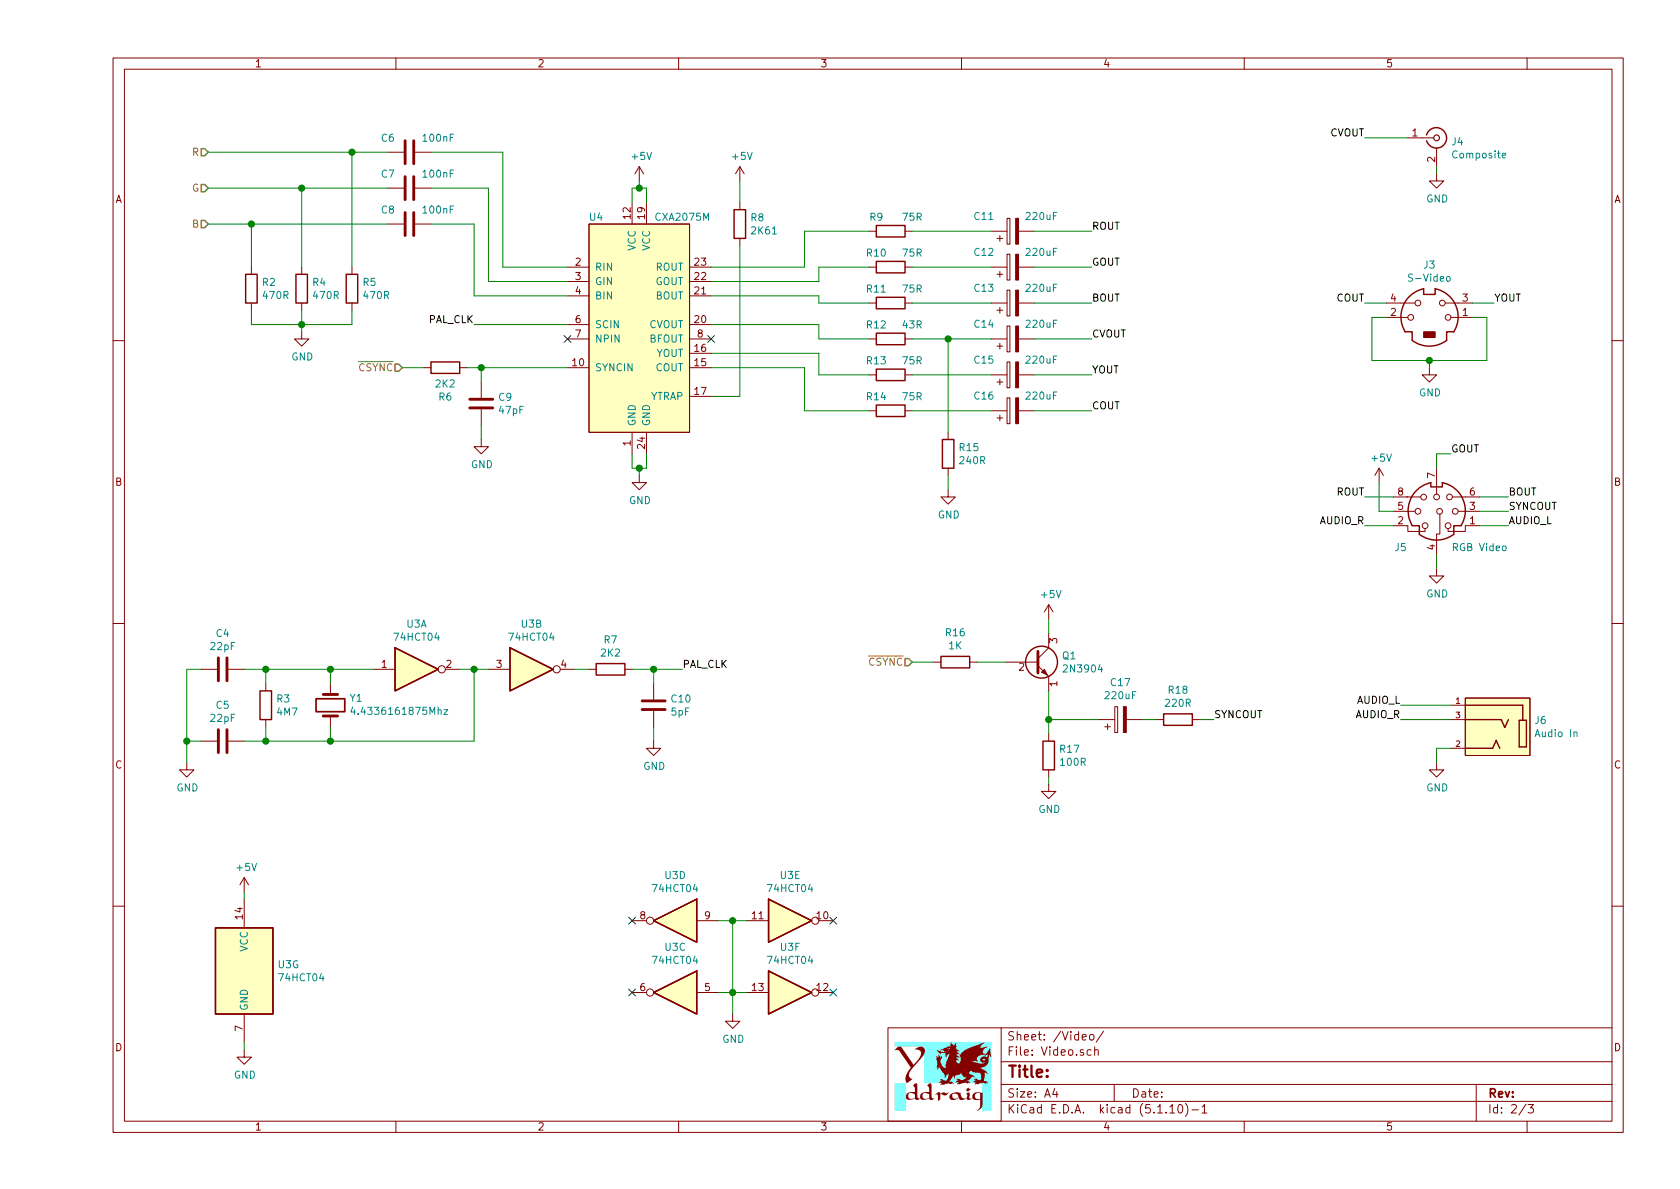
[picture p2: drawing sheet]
EESchema Schematic File Version 4
EELAYER 30 0
EELAYER END
$Descr A4 11693 8268
encoding utf-8
Sheet 2 3
Title ""
Date ""
Rev ""
Comp ""
Comment1 ""
Comment2 ""
Comment3 ""
Comment4 ""
$EndDescr
$Comp
L Ddraig:CXA2075M U4
U 1 1
P 4450 2300
F 0 "U4" H 4150 3100 50  0000 C CNN
F 1 "CXA2075M" H 4750 3100 50  0000 C CNN
F 2 "Package_SO:SOP-24_7.5x15.4mm_P1.27mm" H 4450 2300 50  0001 C CNN
F 3 "" H 4450 2300 50  0001 C CNN
	1    4450 2300
	1    0    0    -1  
$EndComp
$Comp
L power:+5V #PWR022
U 1 1
P 4450 1250
F 0 "#PWR022" H 4450 1100 50  0001 C CNN
F 1 "+5V" H 4465 1423 50  0000 C CNN
F 2 "" H 4450 1250 50  0001 C CNN
F 3 "" H 4450 1250 50  0001 C CNN
	1    4450 1250
	1    0    0    -1  
$EndComp
$Comp
L power:GND #PWR023
U 1 1
P 4450 3300
F 0 "#PWR023" H 4450 3050 50  0001 C CNN
F 1 "GND" H 4455 3127 50  0000 C CNN
F 2 "" H 4450 3300 50  0001 C CNN
F 3 "" H 4450 3300 50  0001 C CNN
	1    4450 3300
	1    0    0    -1  
$EndComp
Wire Wire Line
	4400 1400 4400 1300
Wire Wire Line
	4400 1300 4450 1300
Wire Wire Line
	4500 1300 4500 1400
Wire Wire Line
	4450 1250 4450 1300
Connection ~ 4450 1300
Wire Wire Line
	4450 1300 4500 1300
Wire Wire Line
	4400 3150 4400 3250
Wire Wire Line
	4400 3250 4450 3250
Wire Wire Line
	4500 3250 4500 3150
Wire Wire Line
	4450 3300 4450 3250
Connection ~ 4450 3250
Wire Wire Line
	4450 3250 4500 3250
Text HLabel 1450 1050 0    50   Input ~ 0
R
Text HLabel 1450 1300 0    50   Input ~ 0
G
Text HLabel 1450 1550 0    50   Input ~ 0
B
Text HLabel 2800 2550 0    50   Input ~ 0
~CSYNC
$Comp
L Connector:Mini-DIN-8 J5
U 1 1
P 10000 3550
F 0 "J5" H 9750 3300 50  0000 C CNN
F 1 "RGB Video" H 10300 3300 50  0000 C CNN
F 2 "Ddraig:MINI-DIN-8-TE_57492681" V 9990 3540 50  0001 C CNN
F 3 "http://service.powerdynamics.com/ec/Catalog17/Section%2011.pdf" V 9990 3540 50  0001 C CNN
	1    10000 3550
	1    0    0    -1  
$EndComp
Text Label 10500 3650 0    50   ~ 0
AUDIO_L
Text Label 9500 3650 2    50   ~ 0
AUDIO_R
$Comp
L power:+5V #PWR030
U 1 1
P 9600 3350
F 0 "#PWR030" H 9600 3200 50  0001 C CNN
F 1 "+5V" H 9615 3523 50  0000 C CNN
F 2 "" H 9600 3350 50  0001 C CNN
F 3 "" H 9600 3350 50  0001 C CNN
	1    9600 3350
	1    0    0    -1  
$EndComp
Text Label 10500 3550 0    50   ~ 0
SYNCOUT
Text Label 10500 3450 0    50   ~ 0
BOUT
Text Label 9500 3450 2    50   ~ 0
ROUT
Text Label 10100 3150 0    50   ~ 0
GOUT
Wire Wire Line
	10300 3650 10500 3650
Wire Wire Line
	10500 3550 10300 3550
Wire Wire Line
	10300 3450 10500 3450
Wire Wire Line
	10100 3150 10000 3150
Wire Wire Line
	10000 3150 10000 3250
Wire Wire Line
	9700 3650 9500 3650
Wire Wire Line
	9700 3550 9600 3550
Wire Wire Line
	9600 3550 9600 3350
Wire Wire Line
	9700 3450 9500 3450
Wire Wire Line
	10000 3850 10000 3950
$Comp
L Device:R R8
U 1 1
P 5150 1550
F 0 "R8" H 5220 1596 50  0000 L CNN
F 1 "2K61" H 5220 1505 50  0000 L CNN
F 2 "Resistor_THT:R_Axial_DIN0207_L6.3mm_D2.5mm_P10.16mm_Horizontal" V 5080 1550 50  0001 C CNN
F 3 "~" H 5150 1550 50  0001 C CNN
	1    5150 1550
	1    0    0    -1  
$EndComp
$Comp
L Device:R R9
U 1 1
P 6200 1600
F 0 "R9" V 6100 1500 50  0000 C CNN
F 1 "75R" V 6100 1750 50  0000 C CNN
F 2 "Resistor_THT:R_Axial_DIN0207_L6.3mm_D2.5mm_P10.16mm_Horizontal" V 6130 1600 50  0001 C CNN
F 3 "~" H 6200 1600 50  0001 C CNN
	1    6200 1600
	0    1    1    0   
$EndComp
$Comp
L Device:R R10
U 1 1
P 6200 1850
F 0 "R10" V 6100 1750 50  0000 C CNN
F 1 "75R" V 6100 2000 50  0000 C CNN
F 2 "Resistor_THT:R_Axial_DIN0207_L6.3mm_D2.5mm_P10.16mm_Horizontal" V 6130 1850 50  0001 C CNN
F 3 "~" H 6200 1850 50  0001 C CNN
	1    6200 1850
	0    1    1    0   
$EndComp
$Comp
L Device:R R11
U 1 1
P 6200 2100
F 0 "R11" V 6100 2000 50  0000 C CNN
F 1 "75R" V 6100 2250 50  0000 C CNN
F 2 "Resistor_THT:R_Axial_DIN0207_L6.3mm_D2.5mm_P10.16mm_Horizontal" V 6130 2100 50  0001 C CNN
F 3 "~" H 6200 2100 50  0001 C CNN
	1    6200 2100
	0    1    1    0   
$EndComp
$Comp
L Device:R R12
U 1 1
P 6200 2350
F 0 "R12" V 6100 2250 50  0000 C CNN
F 1 "43R" V 6100 2500 50  0000 C CNN
F 2 "Resistor_THT:R_Axial_DIN0207_L6.3mm_D2.5mm_P10.16mm_Horizontal" V 6130 2350 50  0001 C CNN
F 3 "~" H 6200 2350 50  0001 C CNN
	1    6200 2350
	0    1    1    0   
$EndComp
$Comp
L Device:R R13
U 1 1
P 6200 2600
F 0 "R13" V 6100 2500 50  0000 C CNN
F 1 "75R" V 6100 2750 50  0000 C CNN
F 2 "Resistor_THT:R_Axial_DIN0207_L6.3mm_D2.5mm_P10.16mm_Horizontal" V 6130 2600 50  0001 C CNN
F 3 "~" H 6200 2600 50  0001 C CNN
	1    6200 2600
	0    1    1    0   
$EndComp
$Comp
L Device:R R14
U 1 1
P 6200 2850
F 0 "R14" V 6100 2750 50  0000 C CNN
F 1 "75R" V 6100 3000 50  0000 C CNN
F 2 "Resistor_THT:R_Axial_DIN0207_L6.3mm_D2.5mm_P10.16mm_Horizontal" V 6130 2850 50  0001 C CNN
F 3 "~" H 6200 2850 50  0001 C CNN
	1    6200 2850
	0    1    1    0   
$EndComp
$Comp
L Device:CP C11
U 1 1
P 7050 1600
F 0 "C11" V 7150 1800 50  0000 C CNN
F 1 "220uF" V 7150 1400 50  0000 C CNN
F 2 "Capacitor_THT:CP_Radial_D5.0mm_P2.50mm" H 7088 1450 50  0001 C CNN
F 3 "~" H 7050 1600 50  0001 C CNN
	1    7050 1600
	0    -1   -1   0   
$EndComp
$Comp
L Device:CP C12
U 1 1
P 7050 1850
F 0 "C12" V 7150 2050 50  0000 C CNN
F 1 "220uF" V 7150 1650 50  0000 C CNN
F 2 "Capacitor_THT:CP_Radial_D5.0mm_P2.50mm" H 7088 1700 50  0001 C CNN
F 3 "~" H 7050 1850 50  0001 C CNN
	1    7050 1850
	0    -1   -1   0   
$EndComp
$Comp
L Device:CP C13
U 1 1
P 7050 2100
F 0 "C13" V 7150 2300 50  0000 C CNN
F 1 "220uF" V 7150 1900 50  0000 C CNN
F 2 "Capacitor_THT:CP_Radial_D5.0mm_P2.50mm" H 7088 1950 50  0001 C CNN
F 3 "~" H 7050 2100 50  0001 C CNN
	1    7050 2100
	0    -1   -1   0   
$EndComp
$Comp
L Device:CP C14
U 1 1
P 7050 2350
F 0 "C14" V 7150 2550 50  0000 C CNN
F 1 "220uF" V 7150 2150 50  0000 C CNN
F 2 "Capacitor_THT:CP_Radial_D5.0mm_P2.50mm" H 7088 2200 50  0001 C CNN
F 3 "~" H 7050 2350 50  0001 C CNN
	1    7050 2350
	0    -1   -1   0   
$EndComp
$Comp
L Device:CP C15
U 1 1
P 7050 2600
F 0 "C15" V 7150 2800 50  0000 C CNN
F 1 "220uF" V 7150 2400 50  0000 C CNN
F 2 "Capacitor_THT:CP_Radial_D5.0mm_P2.50mm" H 7088 2450 50  0001 C CNN
F 3 "~" H 7050 2600 50  0001 C CNN
	1    7050 2600
	0    -1   -1   0   
$EndComp
$Comp
L Device:CP C16
U 1 1
P 7050 2850
F 0 "C16" V 7150 3050 50  0000 C CNN
F 1 "220uF" V 7150 2650 50  0000 C CNN
F 2 "Capacitor_THT:CP_Radial_D5.0mm_P2.50mm" H 7088 2700 50  0001 C CNN
F 3 "~" H 7050 2850 50  0001 C CNN
	1    7050 2850
	0    -1   -1   0   
$EndComp
Wire Wire Line
	6900 1600 6350 1600
Wire Wire Line
	6900 1850 6350 1850
Wire Wire Line
	6350 2100 6900 2100
Wire Wire Line
	6900 2350 6600 2350
Wire Wire Line
	6350 2600 6900 2600
Wire Wire Line
	6900 2850 6350 2850
Wire Wire Line
	4950 1850 5600 1850
Wire Wire Line
	5600 1600 6050 1600
Wire Wire Line
	5600 1600 5600 1850
Wire Wire Line
	4950 1950 5700 1950
Wire Wire Line
	5700 1950 5700 1850
Wire Wire Line
	5700 1850 6050 1850
Wire Wire Line
	4950 2050 5700 2050
Wire Wire Line
	5700 2050 5700 2100
Wire Wire Line
	5700 2100 6050 2100
Wire Wire Line
	4950 2250 5700 2250
Wire Wire Line
	5700 2250 5700 2350
Wire Wire Line
	5700 2350 6050 2350
Wire Wire Line
	4950 2450 5700 2450
Wire Wire Line
	5700 2450 5700 2600
Wire Wire Line
	5700 2600 6050 2600
Wire Wire Line
	4950 2550 5600 2550
Wire Wire Line
	5600 2550 5600 2850
Wire Wire Line
	5600 2850 6050 2850
$Comp
L power:+5V #PWR025
U 1 1
P 5150 1250
F 0 "#PWR025" H 5150 1100 50  0001 C CNN
F 1 "+5V" H 5165 1423 50  0000 C CNN
F 2 "" H 5150 1250 50  0001 C CNN
F 3 "" H 5150 1250 50  0001 C CNN
	1    5150 1250
	1    0    0    -1  
$EndComp
Wire Wire Line
	4950 2750 5150 2750
Wire Wire Line
	5150 2750 5150 1700
Wire Wire Line
	5150 1400 5150 1250
Text Label 7600 1600 0    50   ~ 0
ROUT
Text Label 7600 1850 0    50   ~ 0
GOUT
Text Label 7600 2100 0    50   ~ 0
BOUT
Text Label 7600 2350 0    50   ~ 0
CVOUT
Text Label 7600 2600 0    50   ~ 0
YOUT
Text Label 7600 2850 0    50   ~ 0
COUT
Wire Wire Line
	7600 2850 7200 2850
Wire Wire Line
	7200 2600 7600 2600
Wire Wire Line
	7600 2350 7200 2350
Wire Wire Line
	7200 2100 7600 2100
Wire Wire Line
	7600 1850 7200 1850
Wire Wire Line
	7200 1600 7600 1600
$Comp
L Device:R R15
U 1 1
P 6600 3150
F 0 "R15" H 6670 3196 50  0000 L CNN
F 1 "240R" H 6670 3105 50  0000 L CNN
F 2 "Resistor_THT:R_Axial_DIN0207_L6.3mm_D2.5mm_P10.16mm_Horizontal" V 6530 3150 50  0001 C CNN
F 3 "~" H 6600 3150 50  0001 C CNN
	1    6600 3150
	1    0    0    -1  
$EndComp
$Comp
L power:GND #PWR027
U 1 1
P 6600 3400
F 0 "#PWR027" H 6600 3150 50  0001 C CNN
F 1 "GND" H 6605 3227 50  0000 C CNN
F 2 "" H 6600 3400 50  0001 C CNN
F 3 "" H 6600 3400 50  0001 C CNN
	1    6600 3400
	1    0    0    -1  
$EndComp
Wire Wire Line
	6600 3400 6600 3300
Wire Wire Line
	6600 3000 6600 2350
Connection ~ 6600 2350
Wire Wire Line
	6600 2350 6350 2350
$Comp
L Device:R R6
U 1 1
P 3100 2550
F 0 "R6" V 2893 2550 50  0000 C CNN
F 1 "2K2" V 2984 2550 50  0000 C CNN
F 2 "Resistor_THT:R_Axial_DIN0207_L6.3mm_D2.5mm_P10.16mm_Horizontal" V 3030 2550 50  0001 C CNN
F 3 "~" H 3100 2550 50  0001 C CNN
	1    3100 2550
	0    -1   -1   0   
$EndComp
$Comp
L Device:C C9
U 1 1
P 3350 2800
F 0 "C9" H 3465 2846 50  0000 L CNN
F 1 "47pF" H 3465 2755 50  0000 L CNN
F 2 "Capacitor_THT:C_Disc_D5.0mm_W2.5mm_P2.50mm" H 3388 2650 50  0001 C CNN
F 3 "~" H 3350 2800 50  0001 C CNN
	1    3350 2800
	1    0    0    -1  
$EndComp
Wire Wire Line
	2800 2550 2950 2550
Wire Wire Line
	3250 2550 3350 2550
Wire Wire Line
	3350 2650 3350 2550
Connection ~ 3350 2550
Wire Wire Line
	3350 2550 3950 2550
$Comp
L power:GND #PWR021
U 1 1
P 3350 3050
F 0 "#PWR021" H 3350 2800 50  0001 C CNN
F 1 "GND" H 3355 2877 50  0000 C CNN
F 2 "" H 3350 3050 50  0001 C CNN
F 3 "" H 3350 3050 50  0001 C CNN
	1    3350 3050
	1    0    0    -1  
$EndComp
Wire Wire Line
	3350 3050 3350 2950
$Comp
L Device:C C4
U 1 1
P 1550 4650
F 0 "C4" V 1298 4650 50  0000 C CNN
F 1 "22pF" V 1389 4650 50  0000 C CNN
F 2 "Capacitor_THT:C_Disc_D5.0mm_W2.5mm_P2.50mm" H 1588 4500 50  0001 C CNN
F 3 "~" H 1550 4650 50  0001 C CNN
	1    1550 4650
	0    1    1    0   
$EndComp
$Comp
L Device:C C5
U 1 1
P 1550 5150
F 0 "C5" V 1298 5150 50  0000 C CNN
F 1 "22pF" V 1389 5150 50  0000 C CNN
F 2 "Capacitor_THT:C_Disc_D5.0mm_W2.5mm_P2.50mm" H 1588 5000 50  0001 C CNN
F 3 "~" H 1550 5150 50  0001 C CNN
	1    1550 5150
	0    1    1    0   
$EndComp
$Comp
L Device:R R3
U 1 1
P 1850 4900
F 0 "R3" H 1920 4946 50  0000 L CNN
F 1 "4M7" H 1920 4855 50  0000 L CNN
F 2 "Resistor_THT:R_Axial_DIN0207_L6.3mm_D2.5mm_P10.16mm_Horizontal" V 1780 4900 50  0001 C CNN
F 3 "~" H 1850 4900 50  0001 C CNN
	1    1850 4900
	1    0    0    -1  
$EndComp
$Comp
L Device:R R7
U 1 1
P 4250 4650
F 0 "R7" V 4043 4650 50  0000 C CNN
F 1 "2K2" V 4134 4650 50  0000 C CNN
F 2 "Resistor_THT:R_Axial_DIN0207_L6.3mm_D2.5mm_P10.16mm_Horizontal" V 4180 4650 50  0001 C CNN
F 3 "~" H 4250 4650 50  0001 C CNN
	1    4250 4650
	0    1    1    0   
$EndComp
$Comp
L Device:Crystal Y1
U 1 1
P 2300 4900
F 0 "Y1" V 2346 4769 50  0000 R CNN
F 1 "4.4336161875Mhz" V 2255 4769 50  0000 R CNN
F 2 "Crystal:Crystal_HC50_Vertical" H 2300 4900 50  0001 C CNN
F 3 "~" H 2300 4900 50  0001 C CNN
	1    2300 4900
	0    -1   -1   0   
$EndComp
$Comp
L Device:C C10
U 1 1
P 4550 4900
F 0 "C10" H 4665 4946 50  0000 L CNN
F 1 "5pF" H 4665 4855 50  0000 L CNN
F 2 "Capacitor_THT:C_Disc_D5.0mm_W2.5mm_P2.50mm" H 4588 4750 50  0001 C CNN
F 3 "~" H 4550 4900 50  0001 C CNN
	1    4550 4900
	1    0    0    -1  
$EndComp
$Comp
L 74xx:74HCT04 U3
U 1 1
P 2900 4650
F 0 "U3" H 2900 4967 50  0000 C CNN
F 1 "74HCT04" H 2900 4876 50  0000 C CNN
F 2 "Package_DIP:DIP-14_W7.62mm_Socket" H 2900 4650 50  0001 C CNN
F 3 "https://assets.nexperia.com/documents/data-sheet/74HC_HCT04.pdf" H 2900 4650 50  0001 C CNN
	1    2900 4650
	1    0    0    -1  
$EndComp
$Comp
L 74xx:74HCT04 U3
U 2 1
P 3700 4650
F 0 "U3" H 3700 4967 50  0000 C CNN
F 1 "74HCT04" H 3700 4876 50  0000 C CNN
F 2 "Package_DIP:DIP-14_W7.62mm_Socket" H 3700 4650 50  0001 C CNN
F 3 "https://assets.nexperia.com/documents/data-sheet/74HC_HCT04.pdf" H 3700 4650 50  0001 C CNN
	2    3700 4650
	1    0    0    -1  
$EndComp
$Comp
L 74xx:74HCT04 U3
U 3 1
P 4700 6900
F 0 "U3" H 4700 7217 50  0000 C CNN
F 1 "74HCT04" H 4700 7126 50  0000 C CNN
F 2 "Package_DIP:DIP-14_W7.62mm_Socket" H 4700 6900 50  0001 C CNN
F 3 "https://assets.nexperia.com/documents/data-sheet/74HC_HCT04.pdf" H 4700 6900 50  0001 C CNN
	3    4700 6900
	-1   0    0    -1  
$EndComp
$Comp
L 74xx:74HCT04 U3
U 4 1
P 4700 6400
F 0 "U3" H 4700 6717 50  0000 C CNN
F 1 "74HCT04" H 4700 6626 50  0000 C CNN
F 2 "Package_DIP:DIP-14_W7.62mm_Socket" H 4700 6400 50  0001 C CNN
F 3 "https://assets.nexperia.com/documents/data-sheet/74HC_HCT04.pdf" H 4700 6400 50  0001 C CNN
	4    4700 6400
	-1   0    0    -1  
$EndComp
$Comp
L 74xx:74HCT04 U3
U 5 1
P 5500 6400
F 0 "U3" H 5500 6717 50  0000 C CNN
F 1 "74HCT04" H 5500 6626 50  0000 C CNN
F 2 "Package_DIP:DIP-14_W7.62mm_Socket" H 5500 6400 50  0001 C CNN
F 3 "https://assets.nexperia.com/documents/data-sheet/74HC_HCT04.pdf" H 5500 6400 50  0001 C CNN
	5    5500 6400
	1    0    0    -1  
$EndComp
$Comp
L 74xx:74HCT04 U3
U 6 1
P 5500 6900
F 0 "U3" H 5500 7217 50  0000 C CNN
F 1 "74HCT04" H 5500 7126 50  0000 C CNN
F 2 "Package_DIP:DIP-14_W7.62mm_Socket" H 5500 6900 50  0001 C CNN
F 3 "https://assets.nexperia.com/documents/data-sheet/74HC_HCT04.pdf" H 5500 6900 50  0001 C CNN
	6    5500 6900
	1    0    0    -1  
$EndComp
$Comp
L 74xx:74HCT04 U3
U 7 1
P 1700 6750
F 0 "U3" H 1930 6796 50  0000 L CNN
F 1 "74HCT04" H 1930 6705 50  0000 L CNN
F 2 "Package_DIP:DIP-14_W7.62mm_Socket" H 1700 6750 50  0001 C CNN
F 3 "https://assets.nexperia.com/documents/data-sheet/74HC_HCT04.pdf" H 1700 6750 50  0001 C CNN
	7    1700 6750
	1    0    0    -1  
$EndComp
Text Label 4750 4650 0    50   ~ 0
PAL_CLK
$Comp
L power:GND #PWR017
U 1 1
P 1300 5300
F 0 "#PWR017" H 1300 5050 50  0001 C CNN
F 1 "GND" H 1305 5127 50  0000 C CNN
F 2 "" H 1300 5300 50  0001 C CNN
F 3 "" H 1300 5300 50  0001 C CNN
	1    1300 5300
	1    0    0    -1  
$EndComp
$Comp
L power:GND #PWR019
U 1 1
P 1700 7300
F 0 "#PWR019" H 1700 7050 50  0001 C CNN
F 1 "GND" H 1705 7127 50  0000 C CNN
F 2 "" H 1700 7300 50  0001 C CNN
F 3 "" H 1700 7300 50  0001 C CNN
	1    1700 7300
	1    0    0    -1  
$EndComp
$Comp
L power:GND #PWR026
U 1 1
P 5100 7050
F 0 "#PWR026" H 5100 6800 50  0001 C CNN
F 1 "GND" H 5105 6877 50  0000 C CNN
F 2 "" H 5100 7050 50  0001 C CNN
F 3 "" H 5100 7050 50  0001 C CNN
	1    5100 7050
	1    0    0    -1  
$EndComp
$Comp
L power:+5V #PWR018
U 1 1
P 1700 6200
F 0 "#PWR018" H 1700 6050 50  0001 C CNN
F 1 "+5V" H 1715 6373 50  0000 C CNN
F 2 "" H 1700 6200 50  0001 C CNN
F 3 "" H 1700 6200 50  0001 C CNN
	1    1700 6200
	1    0    0    -1  
$EndComp
$Comp
L power:GND #PWR024
U 1 1
P 4550 5150
F 0 "#PWR024" H 4550 4900 50  0001 C CNN
F 1 "GND" H 4555 4977 50  0000 C CNN
F 2 "" H 4550 5150 50  0001 C CNN
F 3 "" H 4550 5150 50  0001 C CNN
	1    4550 5150
	1    0    0    -1  
$EndComp
Wire Wire Line
	1300 4650 1400 4650
Wire Wire Line
	1300 5300 1300 5150
Wire Wire Line
	1400 5150 1300 5150
Connection ~ 1300 5150
Wire Wire Line
	1300 4650 1300 5150
Wire Wire Line
	1700 4650 1850 4650
Wire Wire Line
	2300 4750 2300 4650
Connection ~ 2300 4650
Wire Wire Line
	2300 4650 2600 4650
Wire Wire Line
	1850 4750 1850 4650
Connection ~ 1850 4650
Wire Wire Line
	1850 4650 2300 4650
Wire Wire Line
	1700 5150 1850 5150
Wire Wire Line
	2300 5150 2300 5050
Wire Wire Line
	1850 5050 1850 5150
Connection ~ 1850 5150
Wire Wire Line
	1850 5150 2300 5150
Wire Wire Line
	3200 4650 3300 4650
Wire Wire Line
	2300 5150 3300 5150
Wire Wire Line
	3300 5150 3300 4650
Connection ~ 2300 5150
Connection ~ 3300 4650
Wire Wire Line
	3300 4650 3400 4650
Wire Wire Line
	4000 4650 4100 4650
Wire Wire Line
	4400 4650 4550 4650
Wire Wire Line
	4550 4750 4550 4650
Connection ~ 4550 4650
Wire Wire Line
	4550 4650 4750 4650
Wire Wire Line
	4550 5050 4550 5150
Wire Wire Line
	5100 7050 5100 6900
Wire Wire Line
	5100 6400 5200 6400
Wire Wire Line
	5100 6400 5000 6400
Connection ~ 5100 6400
Wire Wire Line
	5000 6900 5100 6900
Connection ~ 5100 6900
Wire Wire Line
	5100 6900 5100 6400
Wire Wire Line
	5100 6900 5200 6900
Wire Wire Line
	1700 7300 1700 7250
Wire Wire Line
	1700 6250 1700 6200
$Comp
L Device:R R2
U 1 1
P 1750 2000
F 0 "R2" H 1820 2046 50  0000 L CNN
F 1 "470R" H 1820 1955 50  0000 L CNN
F 2 "Resistor_THT:R_Axial_DIN0207_L6.3mm_D2.5mm_P10.16mm_Horizontal" V 1680 2000 50  0001 C CNN
F 3 "~" H 1750 2000 50  0001 C CNN
	1    1750 2000
	1    0    0    -1  
$EndComp
$Comp
L Device:R R4
U 1 1
P 2100 2000
F 0 "R4" H 2170 2046 50  0000 L CNN
F 1 "470R" H 2170 1955 50  0000 L CNN
F 2 "Resistor_THT:R_Axial_DIN0207_L6.3mm_D2.5mm_P10.16mm_Horizontal" V 2030 2000 50  0001 C CNN
F 3 "~" H 2100 2000 50  0001 C CNN
	1    2100 2000
	1    0    0    -1  
$EndComp
$Comp
L Device:R R5
U 1 1
P 2450 2000
F 0 "R5" H 2520 2046 50  0000 L CNN
F 1 "470R" H 2520 1955 50  0000 L CNN
F 2 "Resistor_THT:R_Axial_DIN0207_L6.3mm_D2.5mm_P10.16mm_Horizontal" V 2380 2000 50  0001 C CNN
F 3 "~" H 2450 2000 50  0001 C CNN
	1    2450 2000
	1    0    0    -1  
$EndComp
$Comp
L power:GND #PWR020
U 1 1
P 2100 2300
F 0 "#PWR020" H 2100 2050 50  0001 C CNN
F 1 "GND" H 2105 2127 50  0000 C CNN
F 2 "" H 2100 2300 50  0001 C CNN
F 3 "" H 2100 2300 50  0001 C CNN
	1    2100 2300
	1    0    0    -1  
$EndComp
Wire Wire Line
	2450 2150 2450 2250
Wire Wire Line
	2450 2250 2100 2250
Wire Wire Line
	1750 2250 1750 2150
Wire Wire Line
	2100 2300 2100 2250
Connection ~ 2100 2250
Wire Wire Line
	2100 2250 1750 2250
Wire Wire Line
	2100 2250 2100 2150
$Comp
L Device:C C6
U 1 1
P 2850 1050
F 0 "C6" V 2750 900 50  0000 C CNN
F 1 "100nF" V 2750 1250 50  0000 C CNN
F 2 "Capacitor_THT:C_Disc_D5.0mm_W2.5mm_P2.50mm" H 2888 900 50  0001 C CNN
F 3 "~" H 2850 1050 50  0001 C CNN
	1    2850 1050
	0    1    1    0   
$EndComp
$Comp
L Device:C C7
U 1 1
P 2850 1300
F 0 "C7" V 2750 1150 50  0000 C CNN
F 1 "100nF" V 2750 1500 50  0000 C CNN
F 2 "Capacitor_THT:C_Disc_D5.0mm_W2.5mm_P2.50mm" H 2888 1150 50  0001 C CNN
F 3 "~" H 2850 1300 50  0001 C CNN
	1    2850 1300
	0    1    1    0   
$EndComp
$Comp
L Device:C C8
U 1 1
P 2850 1550
F 0 "C8" V 2750 1400 50  0000 C CNN
F 1 "100nF" V 2750 1750 50  0000 C CNN
F 2 "Capacitor_THT:C_Disc_D5.0mm_W2.5mm_P2.50mm" H 2888 1400 50  0001 C CNN
F 3 "~" H 2850 1550 50  0001 C CNN
	1    2850 1550
	0    1    1    0   
$EndComp
Wire Wire Line
	3950 2050 3300 2050
Wire Wire Line
	3300 2050 3300 1550
Wire Wire Line
	3300 1550 3000 1550
Wire Wire Line
	3950 1950 3400 1950
Wire Wire Line
	3400 1950 3400 1300
Wire Wire Line
	3400 1300 3000 1300
Wire Wire Line
	3950 1850 3500 1850
Wire Wire Line
	3500 1850 3500 1050
Wire Wire Line
	3500 1050 3000 1050
Wire Wire Line
	2700 1050 2450 1050
Wire Wire Line
	2700 1300 2100 1300
Wire Wire Line
	2700 1550 1750 1550
Wire Wire Line
	1750 1850 1750 1550
Connection ~ 1750 1550
Wire Wire Line
	1750 1550 1450 1550
Wire Wire Line
	2100 1850 2100 1300
Connection ~ 2100 1300
Wire Wire Line
	2100 1300 1450 1300
Wire Wire Line
	2450 1850 2450 1050
Connection ~ 2450 1050
Wire Wire Line
	2450 1050 1450 1050
Text Label 3300 2250 2    50   ~ 0
PAL_CLK
Wire Wire Line
	3950 2250 3300 2250
$Comp
L Connector:Mini-DIN-4 J3
U 1 1
P 9950 2200
F 0 "J3" H 9950 2567 50  0000 C CNN
F 1 "S-Video" H 9950 2476 50  0000 C CNN
F 2 "Ddraig:MINI-DIN-4-TE_5749181-1" H 9950 2200 50  0001 C CNN
F 3 "http://service.powerdynamics.com/ec/Catalog17/Section%2011.pdf" H 9950 2200 50  0001 C CNN
	1    9950 2200
	1    0    0    -1  
$EndComp
$Comp
L power:GND #PWR031
U 1 1
P 9950 2550
F 0 "#PWR031" H 9950 2300 50  0001 C CNN
F 1 "GND" H 9955 2377 50  0000 C CNN
F 2 "" H 9950 2550 50  0001 C CNN
F 3 "" H 9950 2550 50  0001 C CNN
	1    9950 2550
	1    0    0    -1  
$EndComp
Text Label 10400 2100 0    50   ~ 0
YOUT
Text Label 9500 2100 2    50   ~ 0
COUT
Wire Wire Line
	10400 2100 10250 2100
Wire Wire Line
	9650 2100 9500 2100
Wire Wire Line
	10250 2200 10350 2200
Wire Wire Line
	10350 2200 10350 2500
Wire Wire Line
	10350 2500 9950 2500
Wire Wire Line
	9550 2500 9550 2200
Wire Wire Line
	9550 2200 9650 2200
Wire Wire Line
	9950 2550 9950 2500
Connection ~ 9950 2500
Wire Wire Line
	9950 2500 9550 2500
$Comp
L Connector:Conn_Coaxial J4
U 1 1
P 10000 950
F 0 "J4" H 10100 925 50  0000 L CNN
F 1 "Composite" H 10100 834 50  0000 L CNN
F 2 "Ddraig:KLPX0848A2RG" H 10000 950 50  0001 C CNN
F 3 " ~" H 10000 950 50  0001 C CNN
	1    10000 950 
	1    0    0    -1  
$EndComp
Text Label 9500 950  2    50   ~ 0
CVOUT
Wire Wire Line
	9500 950  9800 950 
$Comp
L power:GND #PWR032
U 1 1
P 10000 1200
F 0 "#PWR032" H 10000 950 50  0001 C CNN
F 1 "GND" H 10005 1027 50  0000 C CNN
F 2 "" H 10000 1200 50  0001 C CNN
F 3 "" H 10000 1200 50  0001 C CNN
	1    10000 1200
	1    0    0    -1  
$EndComp
Wire Wire Line
	10000 1200 10000 1150
$Comp
L Ddraig:35RAPC2BHN2 J6
U 1 1
P 10400 5100
F 0 "J6" H 10122 5196 50  0000 R CNN
F 1 "Audio In" H 10122 5105 50  0000 R CNN
F 2 "Ddraig:SWITCHCRAFT_35RAPC2BHN2" H 10400 5100 50  0001 L BNN
F 3 "" H 10400 5100 50  0001 L BNN
F 4 "Manufacturer Recommendations" H 10400 5100 50  0001 L BNN "STANDARD"
F 5 "6.1214mm" H 10400 5100 50  0001 L BNN "MAXIMUM_PACKAGE_HIEGHT"
F 6 "Switchcraft Inc." H 10400 5100 50  0001 L BNN "MANUFACTURER"
F 7 "L" H 10400 5100 50  0001 L BNN "PARTREV"
	1    10400 5100
	-1   0    0    -1  
$EndComp
$Comp
L power:GND #PWR033
U 1 1
P 10000 3950
F 0 "#PWR033" H 10000 3700 50  0001 C CNN
F 1 "GND" H 10005 3777 50  0000 C CNN
F 2 "" H 10000 3950 50  0001 C CNN
F 3 "" H 10000 3950 50  0001 C CNN
	1    10000 3950
	1    0    0    -1  
$EndComp
$Comp
L power:GND #PWR034
U 1 1
P 10000 5300
F 0 "#PWR034" H 10000 5050 50  0001 C CNN
F 1 "GND" H 10005 5127 50  0000 C CNN
F 2 "" H 10000 5300 50  0001 C CNN
F 3 "" H 10000 5300 50  0001 C CNN
	1    10000 5300
	1    0    0    -1  
$EndComp
Text Label 9750 4900 2    50   ~ 0
AUDIO_L
Text Label 9750 5000 2    50   ~ 0
AUDIO_R
Wire Wire Line
	9750 4900 10100 4900
Wire Wire Line
	10100 5000 9750 5000
Wire Wire Line
	10100 5200 10000 5200
Wire Wire Line
	10000 5200 10000 5300
NoConn ~ 5800 6400
NoConn ~ 5800 6900
NoConn ~ 4400 6900
NoConn ~ 4400 6400
NoConn ~ 4950 2350
NoConn ~ 3950 2350
$Comp
L Device:R R16
U 1 1
P 6650 4600
F 0 "R16" V 6443 4600 50  0000 C CNN
F 1 "1K" V 6534 4600 50  0000 C CNN
F 2 "Resistor_THT:R_Axial_DIN0207_L6.3mm_D2.5mm_P10.16mm_Horizontal" V 6580 4600 50  0001 C CNN
F 3 "~" H 6650 4600 50  0001 C CNN
	1    6650 4600
	0    1    1    0   
$EndComp
$Comp
L Transistor_BJT:2N3904 Q1
U 1 1
P 7200 4600
F 0 "Q1" H 7390 4646 50  0000 L CNN
F 1 "2N3904" H 7390 4555 50  0000 L CNN
F 2 "Package_TO_SOT_THT:TO-92_Inline" H 7400 4525 50  0001 L CIN
F 3 "https://www.onsemi.com/pub/Collateral/2N3903-D.PDF" H 7200 4600 50  0001 L CNN
	1    7200 4600
	1    0    0    -1  
$EndComp
$Comp
L Device:R R17
U 1 1
P 7300 5250
F 0 "R17" H 7370 5296 50  0000 L CNN
F 1 "100R" H 7370 5205 50  0000 L CNN
F 2 "Resistor_THT:R_Axial_DIN0207_L6.3mm_D2.5mm_P10.16mm_Horizontal" V 7230 5250 50  0001 C CNN
F 3 "~" H 7300 5250 50  0001 C CNN
	1    7300 5250
	1    0    0    -1  
$EndComp
$Comp
L Device:R R18
U 1 1
P 8200 5000
F 0 "R18" V 7993 5000 50  0000 C CNN
F 1 "220R" V 8084 5000 50  0000 C CNN
F 2 "Resistor_THT:R_Axial_DIN0207_L6.3mm_D2.5mm_P10.16mm_Horizontal" V 8130 5000 50  0001 C CNN
F 3 "~" H 8200 5000 50  0001 C CNN
	1    8200 5000
	0    1    1    0   
$EndComp
$Comp
L Device:CP C17
U 1 1
P 7800 5000
F 0 "C17" V 8055 5000 50  0000 C CNN
F 1 "220uF" V 7964 5000 50  0000 C CNN
F 2 "Capacitor_THT:CP_Radial_D5.0mm_P2.50mm" H 7838 4850 50  0001 C CNN
F 3 "~" H 7800 5000 50  0001 C CNN
	1    7800 5000
	0    -1   -1   0   
$EndComp
$Comp
L power:GND #PWR029
U 1 1
P 7300 5450
F 0 "#PWR029" H 7300 5200 50  0001 C CNN
F 1 "GND" H 7305 5277 50  0000 C CNN
F 2 "" H 7300 5450 50  0001 C CNN
F 3 "" H 7300 5450 50  0001 C CNN
	1    7300 5450
	1    0    0    -1  
$EndComp
$Comp
L power:+5V #PWR028
U 1 1
P 7300 4300
F 0 "#PWR028" H 7300 4150 50  0001 C CNN
F 1 "+5V" H 7315 4473 50  0000 C CNN
F 2 "" H 7300 4300 50  0001 C CNN
F 3 "" H 7300 4300 50  0001 C CNN
	1    7300 4300
	1    0    0    -1  
$EndComp
Text HLabel 6350 4600 0    50   Input ~ 0
~CSYNC
Wire Wire Line
	6350 4600 6500 4600
Wire Wire Line
	6800 4600 7000 4600
Wire Wire Line
	7300 4400 7300 4300
Wire Wire Line
	7300 4800 7300 5000
Wire Wire Line
	7650 5000 7300 5000
Connection ~ 7300 5000
Wire Wire Line
	7300 5000 7300 5100
Wire Wire Line
	8050 5000 7950 5000
Wire Wire Line
	7300 5400 7300 5450
Text Label 8450 5000 0    50   ~ 0
SYNCOUT
Wire Wire Line
	8450 5000 8350 5000
$EndSCHEMATC
